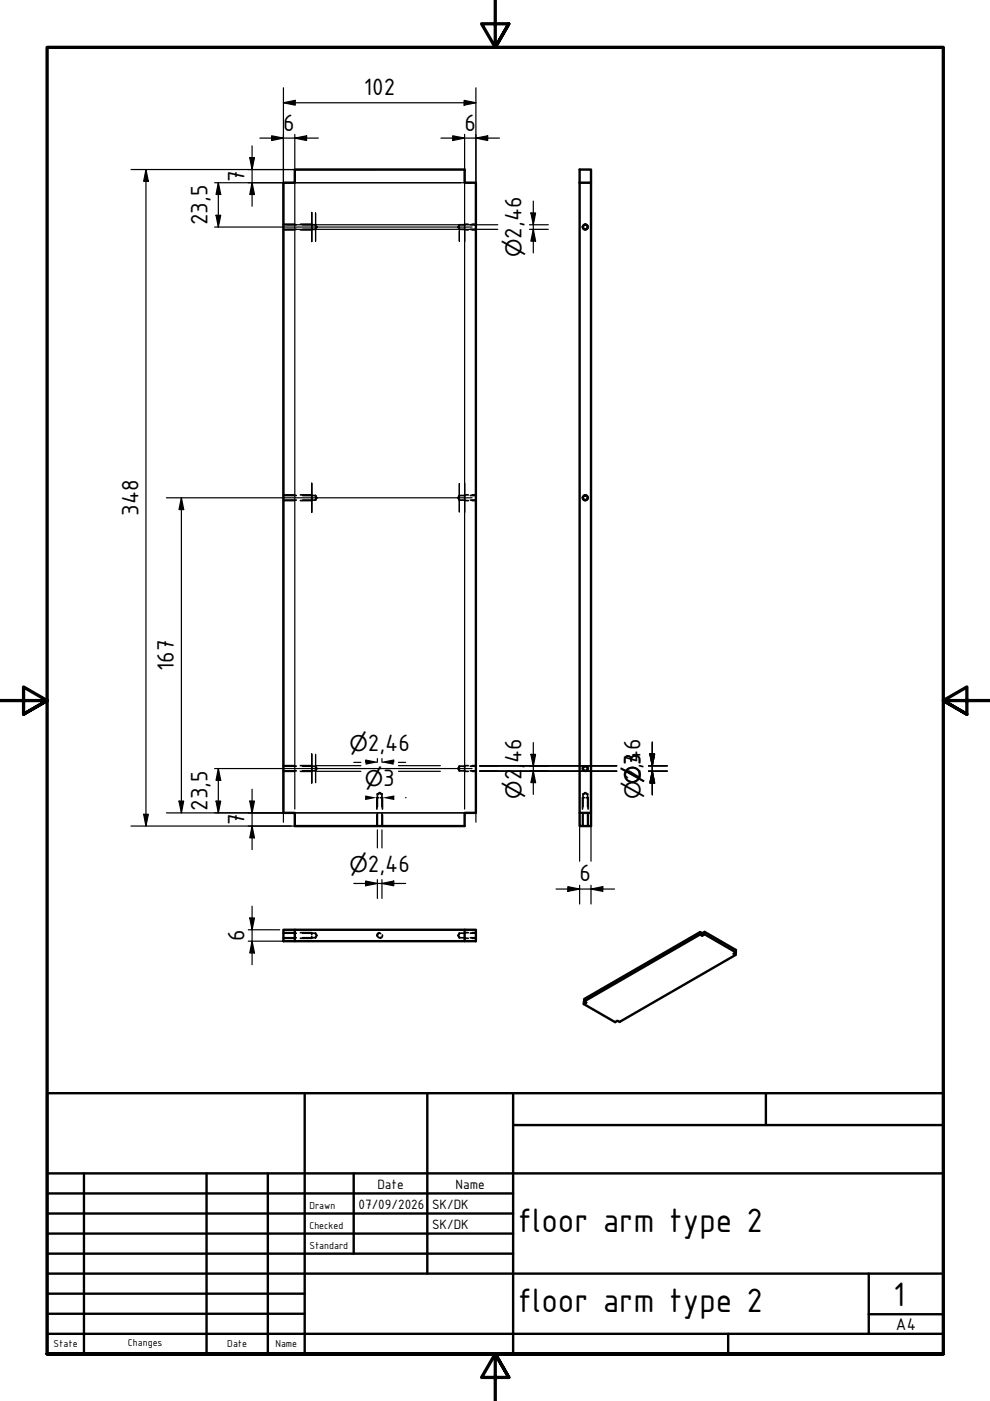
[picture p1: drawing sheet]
<svg xmlns="http://www.w3.org/2000/svg" width="210mm" height="297mm" viewBox="0 0 210 297" stroke-linecap="round" stroke-linejoin="round" font-family="sans-serif">
<!-- layer: Hidden (ISO) -->
<g fill="none" stroke="#000" stroke-width=".36">
<path d="M60.1 48.6h2.7M60.1 47.7h2.7M60.1 48.7h2.4M60.1 47.5h2.4M63.7 47.5h2.4v.4M64.2 48.6h2.7M64.2 47.7h2.7M66.1 48.3v.4h-2.4M66.9 47.7v.3M66.9 48.3v.3M66.9 47.7l.1 .1M67 48.5l-.1 .1"/>
<path d="M67.1 48v.3M97.2 48v.3M97.3 48.5l.1 .1M97.4 48.6h1.2M97.4 47.7h1.2M97.4 47.7v.3M97.4 48.3v.3M97.4 47.7l-.1 .1M98.5 48.3v.4h.8M99.3 47.5h-.8v.4M99.7 48.6h1.2M99.7 47.7h1.2"/>
<path d="M100.1 48.7h.8M100.1 47.5h.8M123.6 47.8l-.1 .2M124 47.5l-.2 .1M60.1 106h2.7M60.1 105.1h2.7M60.1 106.1h2.4M60.1 104.9h2.4M63.7 104.9h2.4v.4M64.2 106h2.7M64.2 105.1h2.7M66.1 105.7v.4h-2.4"/>
<path d="M66.9 105.1v.3M66.9 105.7v.3M66.9 105.1l.1 .1M67 105.9l-.1 .1M67.1 105.4v.3M97.2 105.4v.3M97.3 105.9l.1 .1M97.4 106h1.2M97.4 105.1h1.2M97.4 105.1v.3M97.4 105.7v.3M97.4 105.1l-.1 .1"/>
<path d="M98.5 105.7v.4h.8M99.3 104.9h-.8v.4M99.7 106h1.2M99.7 105.1h1.2M100.1 106.1h.8M100.1 104.9h.8M123.6 105.2l-.1 .2M124 105h-.2M60.1 163.4h2.7M60.1 162.4h2.7M60.1 163.5h2.4M60.1 162.3h2.4"/>
<path d="M63.7 162.3h2.4v.4M64.2 163.4h2.7M64.2 162.4h2.7M66.1 163.1v.4h-2.4M66.9 162.4v.4M66.9 163.1v.3M66.9 162.4l.1 .2M67 163.3l-.1 .1M67.1 162.8v.3M79.9 172.7v2.4M80 168.3h.3M80 168.3v2.8"/>
<path d="M80 172.4v2.7M80.2 168.2l-.2 .1M80.3 169.1h-.4v2.4M80.3 168.1h.4M80.7 168.3h.3M80.7 169.1h.4v2.4M80.8 168.2l.2 .1M81 168.3v2.8M81 172.4v2.7M81.1 172.7v2.4M97.2 162.8v.3M97.3 163.3l.1 .1"/>
<path d="M97.4 163.4h1.2M97.4 162.4h1.2M97.4 162.4v.4M97.4 163.1v.3M97.4 162.4l-.1 .2M98.5 163.1v.4h.8M99.3 162.3h-.8v.4M99.7 163.4h1.2M99.7 162.4h1.2M100.1 163.5h.8M100.1 162.3h.8M123.5 172.7v2.4"/>
<path d="M123.6 162.6l-.1 .2M123.6 168.3h.3M123.6 168.3v2.8M123.6 172.4v2.7M123.8 168.2l-.2 .1M123.9 169.1h-.4v2.4M123.9 168.1h.4M124 162.4h-.2M124.3 168.3h.3M124.3 169.1h.4v2.4M124.4 168.2l.2 .1M124.6 168.3v2.8"/>
<path d="M124.6 172.4v2.7M124.7 172.7v2.4M60.1 198.8h2.7M60.1 197.9h2.7M60.1 198.9h2.4M60.1 197.7h2.4M63.7 197.7h2.4v.4M64.2 198.8h2.7M64.2 197.9h2.7M66.1 198.5v.4h-2.4M66.9 197.9v.3M66.9 198.5v.3"/>
<path d="M66.9 197.9l.1 .1M67 198.7l-.1 .1M67.1 198.2v.3M80.4 197.7a.6 .6 0 0 0-.5 .7M80.7 197.9h-.1a.49 .49 0 0 0-.6 .4 .49 .49 0 0 0 .6 .5l.1-.1M81.1 198.2a.54 .54 0 0 1-.5 .7M97.2 198.2v.3M97.3 198.7l.1 .1M97.4 197.9v.3M97.4 198.5v.3M97.4 198.8h1.2M97.4 197.9h1.2"/>
<path d="M97.4 197.9l-.1 .1M98.5 198.9h.8M98.5 197.7h.8M99.7 198.8h1.2M99.7 197.9h1.2M100.1 198.9h.8M100.1 197.7h.8"/>
</g>
<!-- layer: Visible (ISO) -->
<g fill="none" stroke="#000" stroke-width=".51">
<path d="M62.5 35.9h36v2.8h2.4v133.6h-2.4v2.8h-36v-2.8h-2.4v-133.6h2.4zM122.9 38.7h2.4v-2.8h-2.4v136.4M125.3 38.7v133.6M122.9 172.3h2.4v2.8h-2.4zM60.1 197.1h2.4v2.4h-2.4zM62.5 197.1h36M62.5 199.5h36M98.5 197.1h2.4v2.4h-2.4zM146.7 198.8h.1l-.1 .2zM148.4 197.6l.5 .3v.5l-.5-.3zM148.4 197.6l-24.6 14.2v.5l24.6-14.2M148.9 197.9l.5-.3v.5l-.5 .3"/>
<path d="M149.4 197.6l6.6 3.8v.5l-.5 .3 .5 .3v-.5M149.4 198.1l6.6 3.8M123.8 212.4l.5 .2-.5 .3zM156 202.5l-24.6 14.2-.5-.3-.5 .3-6.6-3.8"/>
<circle cx="124.1" cy="48.1" r=".5"/>
<circle cx="124.1" cy="105.5" r=".5"/>
<circle cx="124.1" cy="162.9" r=".5"/>
<circle cx="152.7" cy="199.8" r=".11"/>
<circle cx="125.6" cy="211.1" r=".1"/>
<circle cx="136.1" cy="204.9" r=".1"/>
</g>
<!-- layer: Visible Narrow (ISO) -->
<path d="M124.2 47.5a.6 .6 0 0 1 .5 .7 .6 .6 0 0 1-.7 .5 .6 .6 0 0 1-.5-.7M124.2 104.9a.6 .6 0 0 1 .5 .7 .6 .6 0 0 1-.7 .5 .6 .6 0 0 1-.5-.7M124.2 162.3a.6 .6 0 0 1 .5 .7 .6 .6 0 0 1-.7 .5 .6 .6 0 0 1-.5-.7" fill="none" stroke="#000" stroke-width=".36"/>
<!-- layer: Border (ISO) -->
<path d="M105 0v10l-2.9-5h5.8l-2.9 5 2.9-5M0 148.5h10l-5-2.8v5.7l5-2.9-5 2.9M210 148.5h-10l5-2.8v5.7l-5-2.9 5 2.9M10 287v-277h190v277h-190h190M107.9 292l-2.9-5 2.9 5h-5.8l2.9-5v10" fill="none" stroke="#000" stroke-width=".7"/>
<!-- layer: Title (ISO) -->
<g fill="none" stroke="#000" stroke-width=".51">
<path d="M10 231.8h190v55.2h-190zM64.6 231.8v55.2M90.6 231.8v38.2M108.8 238.5h91.2M108.8 231.8v55.2M162.4 231.8v6.7M10 253h98.8M10 257.3h98.8M10 248.8h190M17.8 248.8v38.2M43.8 248.8v38.2M56.8 248.8v38.2"/>
<path d="M75 248.8v17M10 261.5h98.8M10 265.8h98.8M10 270h190M10 274.3h54.6M10 278.5h54.6M184.2 278.6h15.8M184.2 270v12.8M10 282.8h190M154.4 282.8v4.2"/>
</g>
<!-- layer: Center Mark (ISO) -->
<path d="M66.1 45v6.2zM66.9 45.2v5.9zM97.4 51.1v-2.2v2.2M98.5 51.2v-2.3v2.3M66.1 102.4v6.2zM97.4 102.5v6zM98.5 102.4v6.2zM66.1 159.8v6.2zM66.9 159.9v6z" fill="none" stroke="#000" stroke-width=".25"/>
<!-- layer: Dimension (ISO) -->
<g fill="none" stroke="#000" stroke-width=".25">
<path d="M60.1 18.6v155.7M100.9 18.6v155.7M27.8 35.9h69.9M30.9 35.9l.6 2.5h-1zM30.9 35.9v139.2M45.5 38.7h54.6M46.3 38.7l.5 2.5h-1zM46.3 38.7v9.4M53 33.4h1l-.6 2.5zM53.4 38.7l.6 2.5h-1zM53.4 30.9v12.8M55.1 29.3h12.4"/>
<path d="M57.6 28.8l2.5 .5-2.5 .5zM60.1 21.8l2.5-.5v1zM60.1 21.8h40.8M62.5 29.3l2.5-.5v1zM62.5 28.5v143M93.5 29.3h12.4M96 28.8l2.5 .5-2.5 .5zM98.4 21.3l2.5 .5-2.5 .5zM98.5 28.5v143M100.9 29.3l2.5-.5v1zM125.3 39.5v143.1M45.5 48.1h54.6"/>
<path d="M45.8 45.6h1l-.5 2.5zM60.9 47.7h44.6M60.9 48.6h44.6M112.3 47.7h3.9M112.3 48.6h3.9M112.6 45.2h1l-.5 2.5zM113.1 48.6l.5 2.5h-1zM113.1 42.6v11M35.3 105.5h64.8M38.5 105.5l.4 2.5h-.9zM38.5 105.5v66.8M112.6 159.9h1l-.5 2.5z"/>
<path d="M113.1 157.4v11M137.8 159.9h1l-.5 2.5zM137.8 159.8h1l-.5 2.5zM138.3 157.3v11.2M27.8 175.1h51.9M30.5 172.6h1l-.6 2.5zM35.3 172.3h64.8M38 169.8h.9l-.4 2.5zM45.5 162.9h54.6M45.8 169.8h1l-.5 2.5zM46.3 162.9l.5 2.5h-1zM46.3 162.9v9.4"/>
<path d="M53 169.8h1l-.6 2.5zM53.4 175.1l.6 2.5h-1zM53.4 167.3v12.8M66.9 162.3h9.6M66.9 163.5h9.6M75 161.6h1.5M77.5 161.6v-.5l2.4 .5M80 160.8v.8M80 175.9v3.9M81 160.8v.8M81 175.9v3.9M81.1 161.6l2.4-.5v.5"/>
<path d="M84.5 161.6h1.5M84.5 162.3h8.9M84.5 163.5h8.9M86 169.1h.1M101.7 163.4h29.1M101.7 162.4h29.1M101.7 162.3h29.1M101.7 163.5h29.1M113.1 163.4l.5 2.5h-1zM122.9 173.1v9.5M137.5 163.4h4M137.5 162.4h4"/>
<path d="M137.5 162.3h4M137.5 163.5h4M138.3 163.4l.5 2.5h-1zM138.3 163.5l.5 2.5h-1zM52.6 197.1h6.7M52.6 199.5h45.1M53 194.6h1l-.6 2.5zM53.4 199.5l.6 2.5h-1zM53.4 192.1v12.4M75 187.3h11M77.5 186.8l2.5 .5-2.5 .5zM80 186.5v4"/>
<path d="M81 187.3l2.5-.5v1zM81 186.5v4M117.9 188.5h12.4M120.4 188l2.5 .5-2.5 .5zM122.9 187.7v4M125.3 188.5l2.5-.5v1zM125.3 187.7v4"/>
</g>
<g fill="#000">
<path d="M30.9 35.9l.6 2.5h-1zM53 33.4h1l-.6 2.5zM57.6 28.8l2.5 .5-2.5 .5zM60.1 21.8l2.5-.5v1zM62.5 29.3l2.5-.5v1zM96 28.8l2.5 .5-2.5 .5zM98.4 21.3l2.5 .5-2.5 .5zM100.9 29.3l2.5-.5v1zM45.8 45.6h1l-.5 2.5zM46.3 38.7l.5 2.5h-1zM53.4 38.7l.6 2.5h-1zM112.6 45.2h1l-.5 2.5z"/>
<path d="M113.1 48.6l.5 2.5h-1zM38.5 105.5l.4 2.5h-.9zM112.6 159.9h1l-.5 2.5zM137.8 159.9h1l-.5 2.5zM137.8 159.8h1l-.5 2.5zM30.5 172.6h1l-.6 2.5zM38 169.8h.9l-.4 2.5zM45.8 169.8h1l-.5 2.5zM46.3 162.9l.5 2.5h-1zM53 169.8h1l-.6 2.5zM53.4 175.1l.6 2.5h-1zM77.4 168.6l2.5 .5-2.5 .5z"/>
<path d="M77.5 161.1l2.5 .5-2.5 .5zM81 161.6l2.5-.5v1zM81.1 169.1l2.5-.5v1zM113.1 163.4l.5 2.5h-1zM138.3 163.4l.5 2.5h-1zM138.3 163.5l.5 2.5h-1zM53 194.6h1l-.6 2.5zM77.5 186.8l2.5 .5-2.5 .5zM81 187.3l2.5-.5v1zM120.4 188l2.5 .5-2.5 .5zM125.3 188.5l2.5-.5v1zM53.4 199.5l.6 2.5h-1z"/>
</g>
<g font-size="7.7">
<text x="109.8" y="261.2">floor arm type 2</text>
<text x="109.8" y="278.2">floor arm type 2</text>
<text x="189.4" y="276.8">1</text>
</g>
<g font-size="5.4">
<text x="77.2" y="20.2">102</text>
<text x="60.1" y="27.7">6</text>
<text x="98.5" y="27.7">6</text>
<text x="51.9" y="38.6" transform="rotate(-90 51.9 38.6)">7</text>
<text x="44" y="47.7" transform="rotate(-90 44 47.7)">23,5</text>
<text x="110.6" y="50.6" transform="rotate(-90 110.6 50.6)">2,46</text>
<text x="29.4" y="109.4" transform="rotate(-90 29.4 109.4)">348</text>
<text x="36.9" y="142.3" transform="rotate(-90 36.9 142.3)">167</text>
<text x="78" y="159.2">2,46</text>
<text x="110.6" y="161.8" transform="rotate(-90 110.6 161.8)">46</text>
<text x="81.2" y="166.7">3</text>
<text x="110.6" y="165.4" transform="rotate(-90 110.6 165.4)">2</text>
<text x="110.6" y="163" transform="rotate(-90 110.6 163)">,</text>
<text x="135.8" y="165.4" transform="rotate(-90 135.8 165.4)">2,346</text>
<text x="44" y="171.9" transform="rotate(-90 44 171.9)">23,5</text>
<text x="51.9" y="175" transform="rotate(-90 51.9 175)">7</text>
<text x="78" y="184.8">2,46</text>
<text x="122.9" y="186.9">6</text>
<text x="51.9" y="199.6" transform="rotate(-90 51.9 199.6)">6</text>
</g>
<g font-size="4.6">
<text x="110.6" y="54.6" transform="rotate(-90 110.6 54.6)">⌀</text>
<text x="74.1" y="159.2">⌀</text>
<text x="77.3" y="166.7">⌀</text>
<text x="110.6" y="169.4" transform="rotate(-90 110.6 169.4)">⌀</text>
<text x="135.8" y="169.4" transform="rotate(-90 135.8 169.4)">⌀⌀</text>
<text x="74.1" y="184.8">⌀</text>
</g>
<text font-size="3.9" x="190" y="282">A4</text>
<g font-size="3.1">
<text x="76" y="256.3">07/09/2026</text>
<text x="80" y="252">Date</text>
<text x="91.6" y="256.3">SK/DK</text>
<text x="96.6" y="252">Name</text>
<text x="91.6" y="260.5">SK/DK</text>
</g>
<g font-size="2.3">
<text x="65.6" y="256.3">Drawn</text>
<text x="65.6" y="260.5">Checked</text>
<text x="65.6" y="264.8">Standard</text>
<text x="11.3" y="285.7">State</text>
<text x="27.1" y="285.4">Changes</text>
<text x="48.2" y="285.7">Date</text>
<text x="58.4" y="285.7">Name</text>
</g>
</svg>
